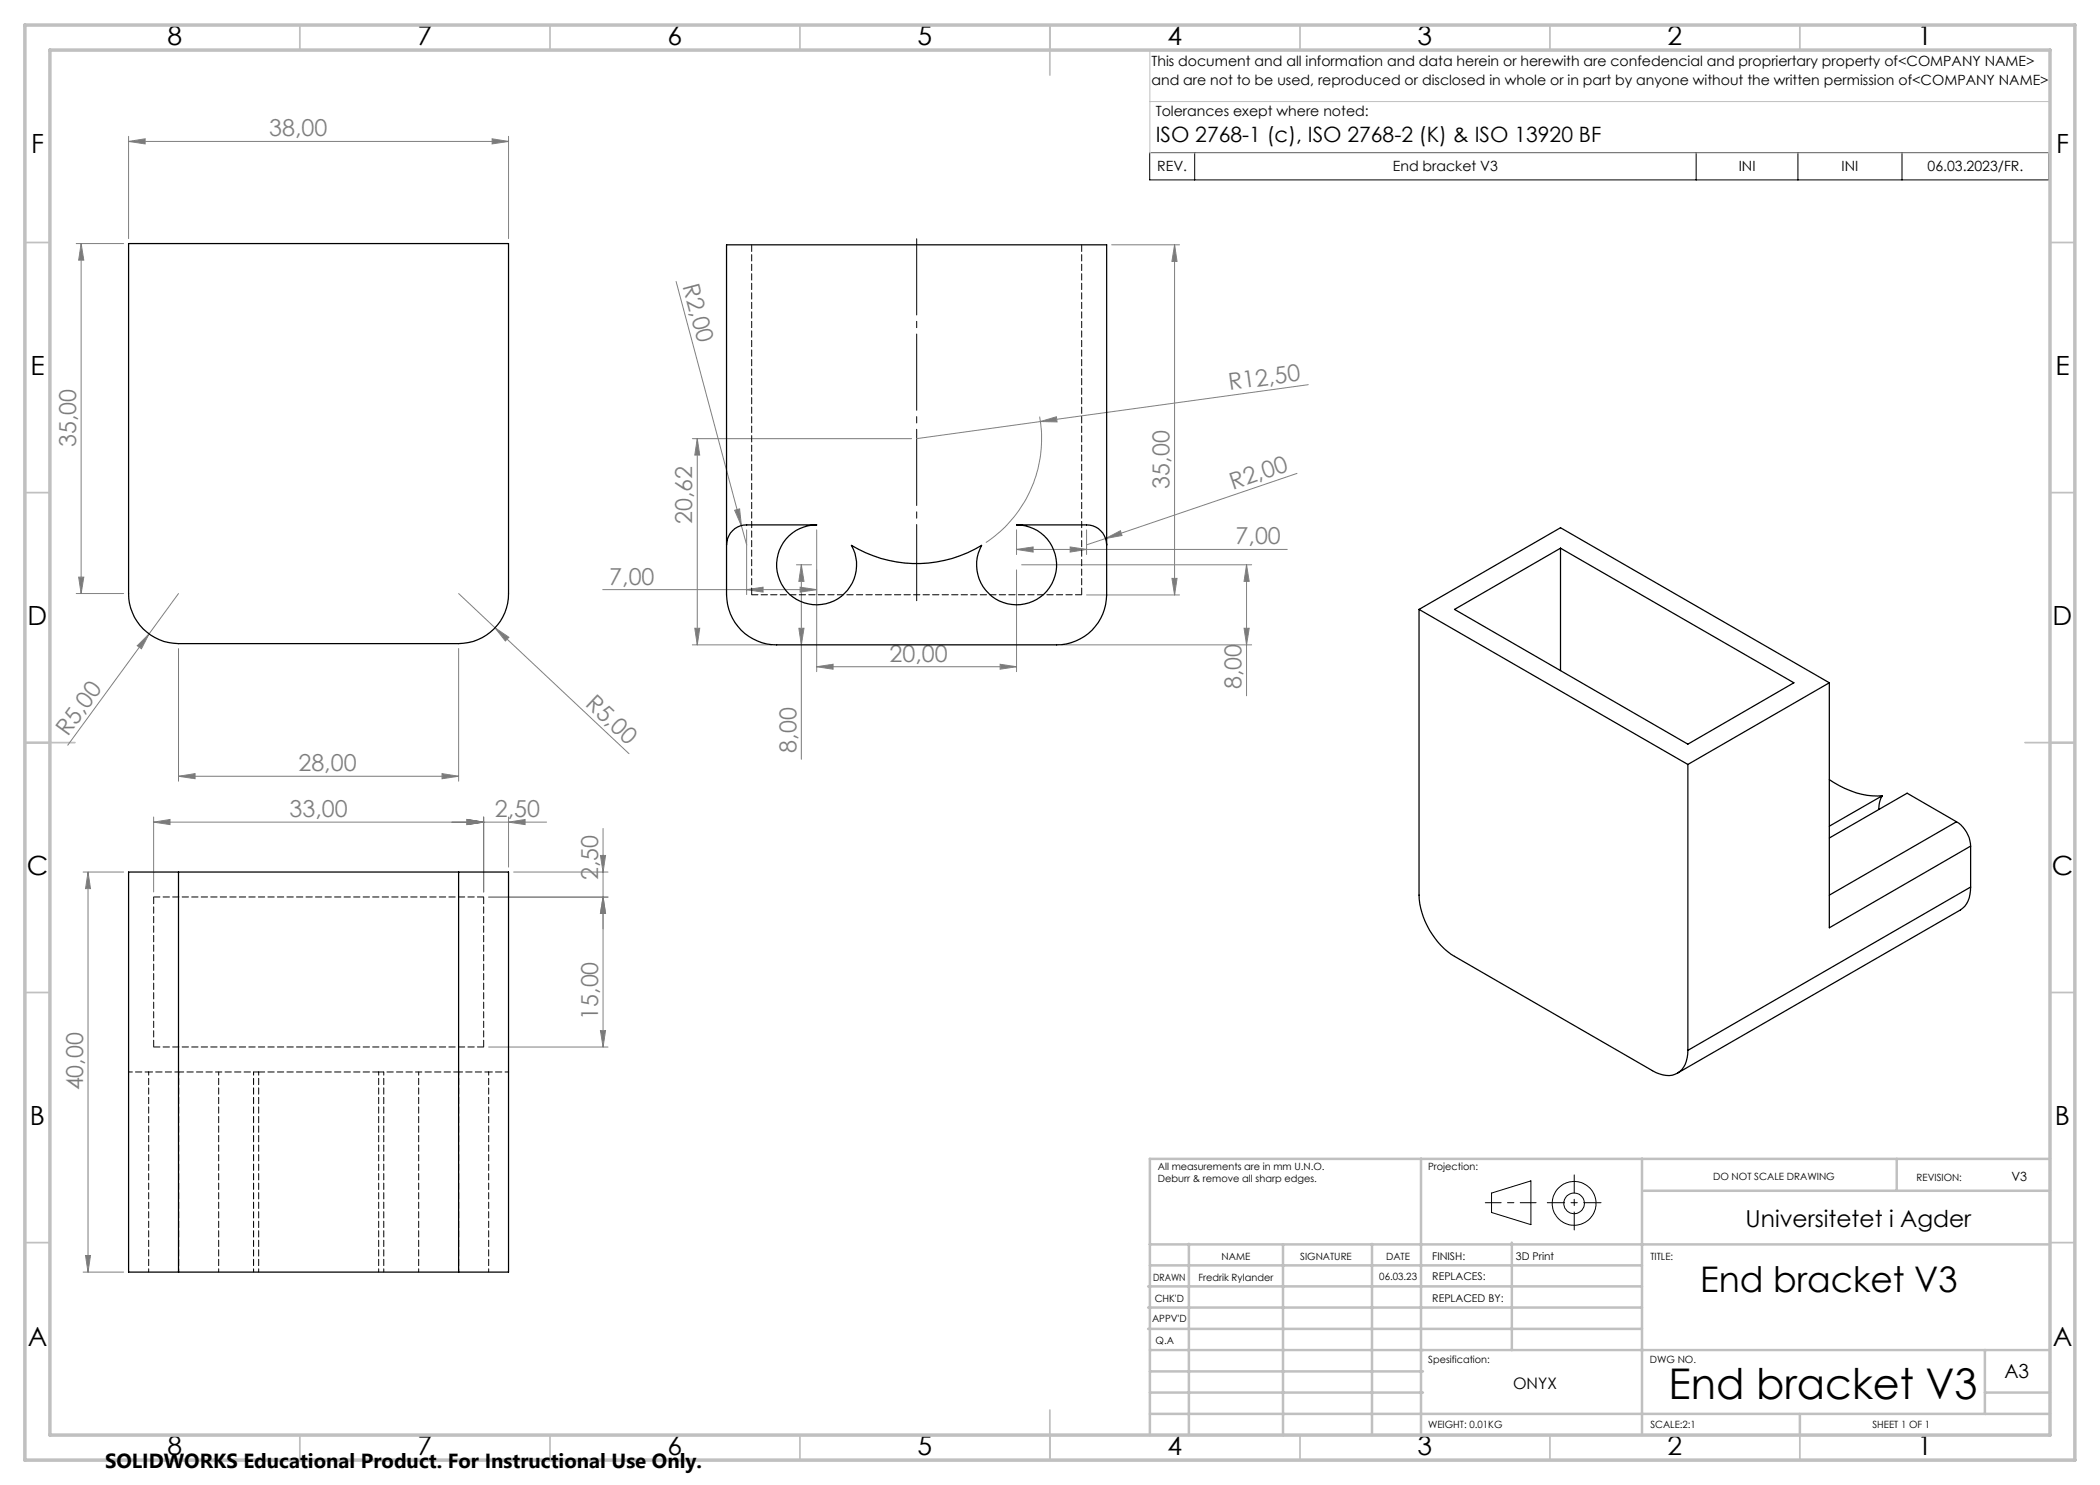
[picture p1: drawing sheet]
<svg xmlns="http://www.w3.org/2000/svg" width="420mm" height="297mm" viewBox="0 0 420 297" stroke-linecap="round" stroke-linejoin="round" font-family="sans-serif">
<g fill="none" stroke="#000" stroke-width=".2">
<path d="M229.9 30.5h179.9v5.5h-179.9zM238.9 30.5v5.5M339.2 30.5v5.5M359.6 30.5v5.5M380.4 30.5v5.5M298.3 238.6l7.9-2.4v8.7l-7.9-2.4z"/>
<circle cx="314.8" cy="240.7" r="2.07"/>
<circle cx="314.8" cy="240.7" r="4.4"/>
</g>
<g fill="none" stroke="#808080" stroke-width=".2">
<path d="M25.7 28.3l3.3-.5v1zM25.7 27.3v20.4M25.7 28.3h76M98.4 27.8l3.3 .5-3.3 .5zM101.7 27.3v20.4M15.2 48.7h9.5M16.2 48.7v70M16.2 48.7l.6 3.3h-1.1zM135.2 56.3l13.1 48.8M222.3 49h13.6M234.9 49v70M234.9 49l.5 3.3h-1z"/>
<path d="M261.7 76.9l-53.6 7.4M138.5 87.7h43.8M139.5 87.7l.4 3.3h-.9zM139.5 87.7v41.3M207.9 83.3a25 25 0 0 1-10.7 25.2M208.1 84.3l-24.8 3.4M208.1 84.3l3.2-.9 .1 1zM259.4 94.7l-38.3 13M15.2 118.7h9.5M15.7 115.4h1.1l-.6 3.3zM35.7 118.7l-22.2 30.3M91.7 118.7l7.3 6.9"/>
<path d="M120.5 117.9h42.8M146.9 102.1l1-.3 .4 3.3zM148.3 105.1l1 3.9M149.3 117.9l3.3-.5v1zM149.3 106v12.9M159.3 113h3M160 117.4l3.3 .5-3.3 .5zM160.3 113l.5 3.3h-1zM160.3 113v38.9M163.3 106v28.3M203.3 109.9l3.3-.5v1zM203.3 106v4.9"/>
<path d="M203.3 114v20.3M203.3 109.9h54.2M204.3 113h46M214 109.4l3.3 .5-3.3 .5zM217.3 106v4.9M217.3 119h18.6M221.1 107.7l3-1.6 .3 1zM221.1 107.7l-3.8 1.3M234.4 115.7h1l-.5 3.3zM249.3 113l.5 3.3h-1zM249.3 113v26.2M27.4 129.1l2.4-2.3-1.5 2.9z"/>
<path d="M35.7 129.7v26.5M91.7 129.7v26.5M99 125.6l2.8 1.9-.7 .7zM99 125.6l26.8 25.1M138.5 129h15.8M139 125.7h.9l-.4 3.3zM159.8 125.7h1l-.5 3.3zM163.3 133.3l3.3-.4v.9zM163.3 133.3h40M200 132.9l3.3 .4-3.3 .5zM212.3 129h38M248.8 125.7h1l-.5 3.3z"/>
<path d="M35.7 155.3l3.3-.6v1zM35.7 155.3h56M88.4 154.7l3.3 .6-3.3 .4zM16.6 174.4h8.1M17.6 174.4v80M17.6 174.4l.5 3.3h-1zM30.7 164.4l3.3-.5v1zM30.7 163.4v15M30.7 164.4h78.6M93.4 163.9l3.3 .5-3.3 .5zM96.7 163.4v15M97.7 179.4h23.9"/>
<path d="M101.7 164.4l3.3-.5v1zM101.7 163.4v10M102.7 174.4h18.9M120.1 171.1h1l-.5 3.3zM120.6 165.7v43.7M120.6 179.4l.5 3.3h-1zM97.7 209.4h23.9M120.1 206.1h1l-.5 3.3zM16.6 254.4h8.1M17.1 251.1h1l-.5 3.3z"/>
</g>
<path d="M183.3 121v-74" fill="none" stroke="#000" stroke-width=".2" stroke-dasharray="15.2 1.3 1.3 1.3" stroke-dashoffset="-.8"/>
<path d="M297.1 240.5h10.1" fill="none" stroke="#000" stroke-width=".2" stroke-dasharray="15.2 1.3 1.3 1.3" stroke-dashoffset="12.1"/>
<path d="M314.8 235v11" fill="none" stroke="#000" stroke-width=".2" stroke-dasharray="15.2 1.3 1.3 1.3" stroke-dashoffset="11.6"/>
<path d="M309.5 240.5h10.7" fill="none" stroke="#000" stroke-width=".2" stroke-dasharray="15.2 1.3 1.3 1.3" stroke-dashoffset="11.8"/>
<path d="M230 10v20.6h180M230.5 10h179.5v33M230 20.3h180" fill="none" stroke="#c0c0c0" stroke-width=".2"/>
<g fill="none" stroke="#c0c0c0" stroke-width=".35">
<path d="M60 5v5M110 5v5M160 5v5M210 5v10M260 5v5M310 5v5M360 5v5M5 48.5h5M410 48.5h5M5 98.5h5M410 98.5h5M5 148.5h10"/>
<path d="M405 148.5h10M5 198.5h5M410 198.5h5M5 248.5h5M410 248.5h5M60 287v5M110 287v5M160 287v5M210 282v10M260 287v5M310 287v5M360 287v5"/>
</g>
<g fill="none" stroke="#c0c0c0" stroke-width=".5">
<path d="M284.2 231.8v55.2M328.4 231.8v55.2M328.8 238.2h81.2M379.3 231.8v6.4M410 231.8h-180v55.2M229.6 257.3h98.8M230 248.9h179.6M230 253.1h98.4M237.8 248.8v38.2M256.6 248.9v38.2M274.4 248.8v38.2M302.4 248.5v21.5"/>
<path d="M229.6 265.8h98.8M229.6 261.5h98.8M230 278.5h54.6M230 274.3h54.6M230 270h180M397 278.5h13M397 270v12.8M230 282.8h180M360 282.8v4.2"/>
</g>
<path d="M5 5h410v287h-410zM10 10h400v277h-400z" fill="none" stroke="#c0c0c0" stroke-width=".7"/>
<g fill="#808080">
<path d="M146.9 102.1l1-.3 .4 3.3z"/>
<path d="M208.1 84.3l3.2-.9 .1 1z"/>
<path d="M221.1 107.7l3-1.6 .3 1z"/>
<path d="M27.4 129.1l2.4-2.3-1.5 2.9z"/>
<path d="M99 125.6l2.8 1.9-.7 .7z"/>
<path d="M200 132.9l3.3 .4-3.3 .5zM163.3 133.3l3.3-.4v.9z"/>
<path d="M30.7 164.4l3.3-.5v1zM93.4 163.9l3.3 .5-3.3 .5zM93.4 163.9l3.3 .5-3.3 .5zM101.7 164.4l3.3-.5v1zM149.3 117.9l3.3-.5v1zM160 117.4l3.3 .5-3.3 .5z"/>
<path d="M35.7 155.3l3.3-.6v1zM88.4 154.7l3.3 .6-3.3 .4z"/>
<path d="M98.4 27.8l3.3 .5-3.3 .5zM25.7 28.3l3.3-.5v1z"/>
<path d="M139 125.7h.9l-.4 3.3zM139.5 87.7l.4 3.3h-.9z"/>
<path d="M17.1 251.1h1l-.5 3.3zM17.6 174.4l.5 3.3h-1zM120.6 179.4l.5 3.3h-1zM120.1 171.1h1l-.5 3.3zM234.4 115.7h1l-.5 3.3zM234.9 49l.5 3.3h-1z"/>
<path d="M16.2 48.7l.6 3.3h-1.1zM15.7 115.4h1.1l-.6 3.3z"/>
<path d="M120.6 179.4l.5 3.3h-1zM120.1 206.1h1l-.5 3.3zM160.3 113l.5 3.3h-1zM159.8 125.7h1l-.5 3.3zM249.3 113l.5 3.3h-1zM248.8 125.7h1l-.5 3.3z"/>
<path d="M203.3 109.9l3.3-.5v1zM214 109.4l3.3 .5-3.3 .5z"/>
</g>
<g fill="none" stroke="#000" stroke-width=".25">
<path d="M25.7 48.7h76v70a10 10 0 0 1-10 10h-56a10 10 0 0 1-10-10zM145.3 49h76v70a10 10 0 0 1-10 10h-56a10 10 0 0 1-10-10zM145.3 109a4 4 0 0 1 4-4h14a8 8 0 0 0-7.9 9.3 8 8 0 0 0 10.6 6.2 8 8 0 0 0 4.3-11.4 25.1 25.1 0 0 0 26 0 8 8 0 0 0 4.3 11.4 8 8 0 0 0 10.6-6.2 8 8 0 0 0-7.9-9.3h14a4 4 0 0 1 4 4M312.1 109.6v24.5M283.8 121.9v57.1a15.6 15.6 0 0 0 7.1 12.3l39.6 22.8a4.8 4.8 0 0 0 5.5 .2 5.1 5.1 0 0 0 1.6-4.2M283.8 121.9l53.8 31M283.8 121.9l28.3-16.4 53.8 31.1M290.9 121.9l21.2-12.3 46.7 27-21.2 12.2zM365.9 136.6l-28.3 16.3M365.9 136.6v49l28.2-16.4M337.6 152.9v57.2M365.9 155.9a16.1 16.1 0 0 0 10.6 3.2"/>
<path d="M376.5 159.1a4.7 4.7 0 0 0-.8 2.8M376.5 159.1l-10.6 6.1M35.7 174.4h-10v80h10M35.7 174.4v80M35.7 174.4h56M91.7 174.4h10v80h-10M91.7 174.4v80M391.3 164.4a6 6 0 0 1 2.8 4.8M391.3 164.4l-9.9-5.8-15.5 9M391.3 164.4l-25.4 14.6M394.1 177.4a5 5 0 0 1-2 4.6l-56.6 32.6M394.1 177.4l-56.5 32.7"/>
<path d="M394.1 169.2v8.2M35.7 254.4h56"/>
</g>
<path d="M35.7 214.4v40M43.7 214.4v40M50.7 214.4v40M75.7 214.4v40M76.8 214.4v40M83.7 214.4v40M97.7 214.4v40M29.7 254.4v-40M51.7 254.4v-40M91.7 254.4v-40" fill="none" stroke="#000" stroke-width=".2" stroke-dasharray="1.3 .6" stroke-dashoffset=".6"/>
<path d="M51.7 214.4h-16M91.7 214.4h-16" fill="none" stroke="#000" stroke-width=".2" stroke-dasharray="1.3 .6" stroke-dashoffset=".3"/>
<path d="M150.3 119h66M30.7 179.4h66M96.7 209.4h-66" fill="none" stroke="#000" stroke-width=".2" stroke-dasharray="1.3 .6"/>
<path d="M150.3 119v-70M216.3 119v-70M96.7 179.4v30M30.7 209.4v-30" fill="none" stroke="#000" stroke-width=".2" stroke-dasharray="1.3 .6" stroke-dashoffset="-.1"/>
<path d="M75.7 214.4h-24" fill="none" stroke="#000" stroke-width=".2" stroke-dasharray="1.3 .6" stroke-dashoffset=".1"/>
<path d="M29.7 214.4h-4M35.7 214.4h-6M97.7 214.4h-6M101.7 214.4h-4" fill="none" stroke="#000" stroke-width=".2" stroke-dasharray="1.3 .6" stroke-dashoffset=".5"/>
<text font-size="8.5" x="333.7" y="279.7">End bracket V3</text>
<text font-size="7.1" x="340.1" y="258.5">End bracket V3</text>
<g font-size="5.3">
<text x="33.5" y="8.9">8</text>
<text x="83.5" y="8.9">7</text>
<text x="133.5" y="8.9">6</text>
<text x="183.5" y="8.9">5</text>
<text x="233.5" y="8.9">4</text>
<text x="283.5" y="8.9">3</text>
<text x="333.5" y="8.9">2</text>
<text x="383.5" y="8.9">1</text>
<text x="6.2" y="30.7">F</text>
<text x="411.2" y="30.7">F</text>
<text x="6.1" y="74.9">E</text>
<text x="411.1" y="74.9">E</text>
<text x="5.5" y="124.9">D</text>
<text x="410.5" y="124.9">D</text>
<text x="5.3" y="174.9">C</text>
<text x="410.3" y="174.9">C</text>
<text x="6" y="224.9">B</text>
<text x="411" y="224.9">B</text>
<text x="5.5" y="269.2">A</text>
<text x="410.5" y="269.2">A</text>
<text x="33.5" y="290.9">8</text>
<text x="83.5" y="290.9">7</text>
<text x="133.5" y="290.9">6</text>
<text x="183.5" y="290.9">5</text>
<text x="233.5" y="290.9">4</text>
<text x="283.5" y="290.9">3</text>
<text x="333.5" y="290.9">2</text>
<text x="383.5" y="290.9">1</text>
</g>
<g font-size="4.7" fill="#808080">
<text x="53.9" y="27.3">38,00</text>
<text x="136.5" y="57.3" transform="rotate(75 136.5 57.3)">R2,00</text>
<text x="245.9" y="78.1" transform="rotate(-8 245.9 78.1)">R12,50</text>
<text x="15.2" y="89.4" transform="rotate(-90 15.2 89.4)">35,00</text>
<text x="233.9" y="97.7" transform="rotate(-90 233.9 97.7)">35,00</text>
<text x="246.6" y="97.9" transform="rotate(-19 246.6 97.9)">R2,00</text>
<text x="138.5" y="104.8" transform="rotate(-90 138.5 104.8)">20,62</text>
<text x="247.1" y="108.9">7,00</text>
<text x="121.9" y="116.9">7,00</text>
<text x="177.9" y="132.3">20,00</text>
<text x="248.3" y="137.9" transform="rotate(-90 248.3 137.9)">8,00</text>
<text x="116.9" y="141" transform="rotate(43 116.9 141)">R5,00</text>
<text x="13.5" y="147.4" transform="rotate(-54 13.5 147.4)">R5,00</text>
<text x="59.7" y="154.2">28,00</text>
<text x="159.3" y="150.5" transform="rotate(-90 159.3 150.5)">8,00</text>
<text x="57.9" y="163.4">33,00</text>
<text x="99" y="163.4">2,50</text>
<text x="119.6" y="176" transform="rotate(-90 119.6 176)">2,50</text>
<text x="119.6" y="204" transform="rotate(-90 119.6 204)">15,00</text>
<text x="16.6" y="218.1" transform="rotate(-90 16.6 218.1)">40,00</text>
</g>
<text font-size="4.7" x="349.1" y="245.3">Universitetet i Agder</text>
<text font-size="4.2" x="231.1" y="28.5">ISO 2768-1 (c), ISO 2768-2 (K) &amp; ISO 13920 BF</text>
<text font-size="4.1" x="21" y="293.7">SOLIDWORKS Educational Product. For Instructional Use Only.</text>
<text font-size="3.9" x="400.9" y="275.5">A3</text>
<text font-size="3.2" x="302.6" y="277.9">ONYX</text>
<g font-size="2.8">
<text x="230.3" y="13.1">This document and all information and data herein or herewith are confedencial and propriertary property of&lt;COMPANY NAME&gt;</text>
<text x="230.3" y="16.9">and are not to be used, reproduced or disclosed in whole or in part by anyone without the written permission of&lt;COMPANY NAME&gt;</text>
<text x="231.1" y="23.1">Tolerances exept where noted:</text>
<text x="231.5" y="34.3">REV.</text>
<text x="278.6" y="34.3">End bracket V3</text>
<text x="347.7" y="34.3">INI</text>
<text x="368.3" y="34.3">INI</text>
<text x="385.5" y="34.3">06.03.2023/FR.</text>
</g>
<text font-size="2.5" x="402.3" y="236.1">V3</text>
<g font-size="2.1">
<text x="286.4" y="251.9">FINISH:</text>
<text x="303.2" y="251.9">3D Print</text>
<text x="286.5" y="256">REPLACES:</text>
<text x="286.5" y="260.4">REPLACED BY:</text>
</g>
<g font-size="2">
<text x="231.6" y="234">All measurements are in mm U.N.O.</text>
<text x="285.6" y="234">Projection:</text>
<text x="231.6" y="236.5">Deburr &amp; remove all sharp edges.</text>
<text x="342.6" y="236">DO NOT SCALE DRAWING</text>
<text x="383.3" y="236.2">REVISION:</text>
<text x="244.3" y="252">NAME</text>
<text x="260" y="251.9">SIGNATURE</text>
<text x="277.2" y="251.9">DATE</text>
<text x="330.1" y="251.9">TITLE:</text>
<text x="230.6" y="256.1">DRAWN</text>
<text x="239.7" y="256.1">Fredrik Rylander</text>
<text x="275.9" y="255.9">06.03.23</text>
<text x="230.9" y="260.3">CHK'D</text>
<text x="230.4" y="264.4">APPV'D</text>
<text x="231.1" y="268.8">Q.A</text>
<text x="285.6" y="272.5">Spesification:</text>
<text x="330" y="272.5">DWG NO.</text>
<text x="285.6" y="285.5">WEIGHT: 0.01KG</text>
<text x="330.1" y="285.6">SCALE:2:1</text>
<text x="374.5" y="285.6">SHEET 1 OF 1</text>
</g>
</svg>
